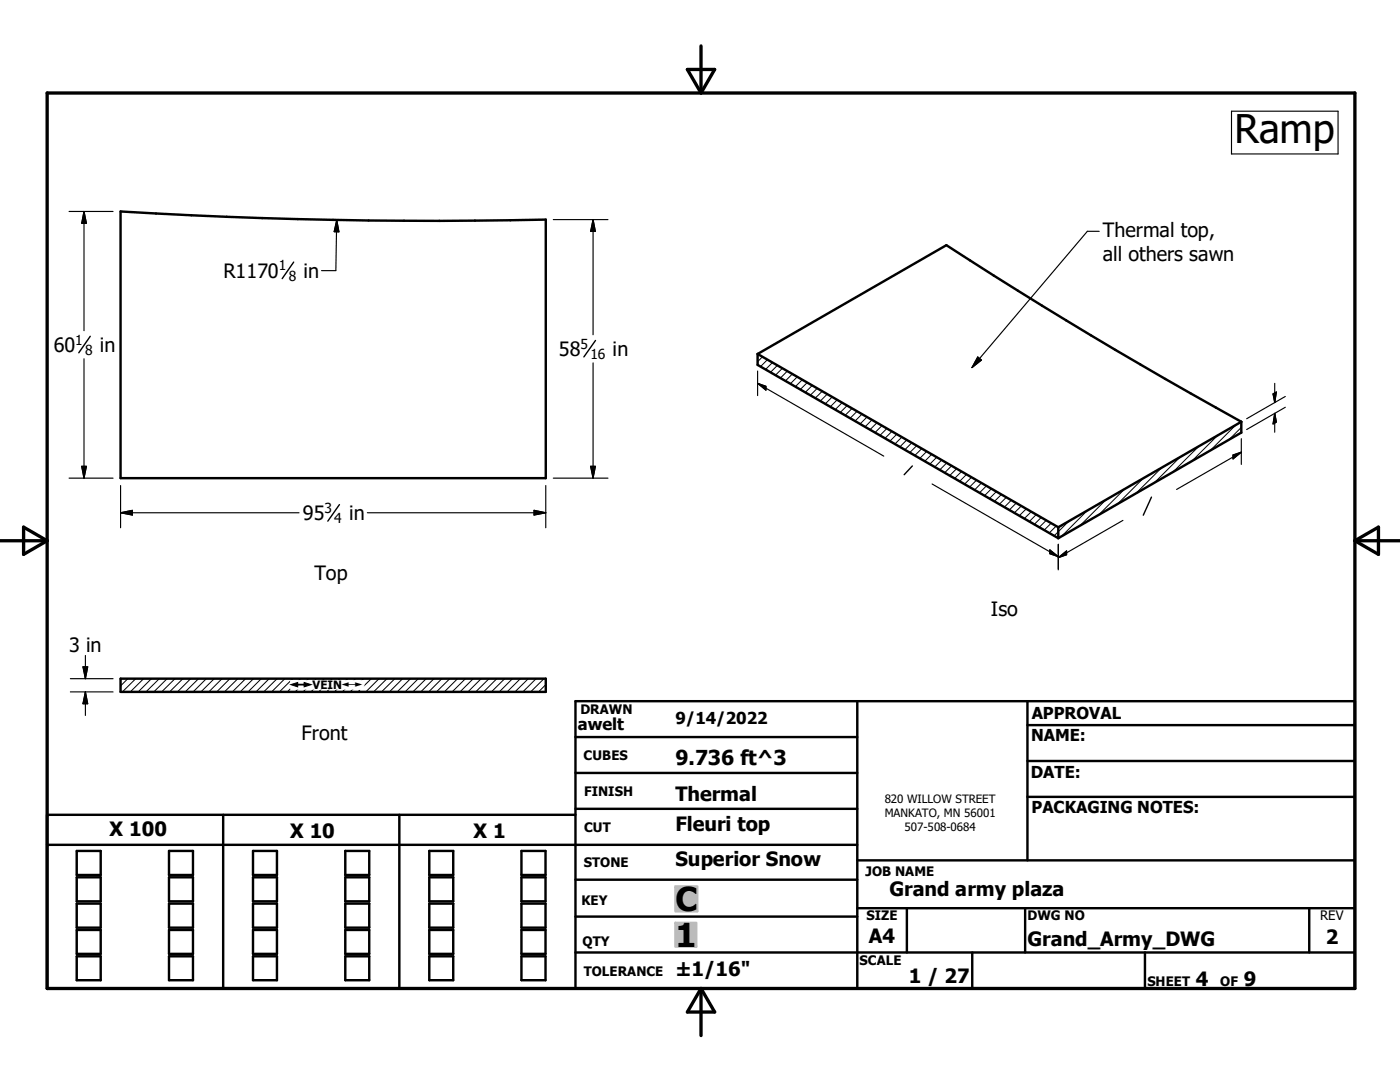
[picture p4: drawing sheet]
<svg xmlns="http://www.w3.org/2000/svg" width="279mm" height="216mm" viewBox="0 0 279 216" stroke-linecap="round" stroke-linejoin="round" font-family="sans-serif">
<g fill="none" stroke="#000" stroke-width=".48">
<path d="M24.1 42.2a1043.9 1043.9 0 0 0 84.8 1.6v51.6h-84.8zM151.2 70.6v2.2l60 34.6M151.2 70.6l60 34.6M151.2 70.6l37.7-21.7a961.8 961.8 0 0 0 58.8 35.3M247.7 84.2v2.1l-36.5 21.1M247.7 84.2l-36.5 21M211.2 105.2v2.2M24.1 135.4h84.8v2.7h-84.8zM171.1 139.9v57.3M205 139.9v31.8M114.8 147.1h56.3M114.8 154.2h56.3"/>
<path d="M205 159h65.4M205 144.7h65.4M205 151.8h65.4M9.4 168.6h161.7M15.3 169.8h4.8v4.8h-4.8zM15.3 175.1h4.8v4.8h-4.8zM33.7 169.8h4.8v4.8h-4.8zM33.7 175.1h4.8v4.8h-4.8zM44.5 162.6v34.6M50.5 169.8h4.8v4.8h-4.8zM50.5 175.1h4.8v4.8h-4.8zM68.9 169.8h4.8v4.8h-4.8z"/>
<path d="M68.9 175.1h4.8v4.8h-4.8zM79.7 162.6v34.6M85.7 169.8h4.8v4.8h-4.8zM85.7 175.1h4.8v4.8h-4.8zM104.1 169.8h4.8v4.8h-4.8zM104.1 175.1h4.8v4.8h-4.8zM114.8 162.6h-105.4v34.6h261v-57.3h-155.6v57.3M114.8 175.5h56.3M114.8 161.4h56.3M171.1 171.7h99.3M15.3 180.3h4.8v4.8h-4.8zM15.3 185.6h4.8v4.7h-4.8z"/>
<path d="M15.3 190.8h4.8v4.8h-4.8zM33.7 185.6h4.8v4.7h-4.8zM33.7 190.8h4.8v4.8h-4.8zM33.7 180.3h4.8v4.8h-4.8zM50.5 185.6h4.8v4.7h-4.8zM50.5 190.8h4.8v4.8h-4.8zM50.5 180.3h4.8v4.8h-4.8zM68.9 185.6h4.8v4.7h-4.8zM68.9 190.8h4.8v4.8h-4.8zM68.9 180.3h4.8v4.8h-4.8zM85.7 185.6h4.8v4.7h-4.8zM85.7 190.8h4.8v4.8h-4.8z"/>
<path d="M85.7 180.3h4.8v4.8h-4.8zM104.1 185.6h4.8v4.7h-4.8zM104.1 190.8h4.8v4.8h-4.8zM104.1 180.3h4.8v4.8h-4.8zM114.8 182.9h56.3M114.8 190.1h155.6M171.1 181.2h99.3M181 181.2v8.9M194 190.1v7.1M204.6 181.2v8.9M228.5 190.1v7.1M261.3 181.2v8.9"/>
</g>
<g fill="none" stroke="#000" stroke-width=".2">
<path d="M152.2 71.2l-1 1M153.2 71.8l-1.4 1.3M154.1 72.4l-1.3 1.3M155.1 72.9l-1.3 1.4M156.1 73.5l-1.3 1.4M157.1 74.1l-1.3 1.3M158.1 74.6l-1.4 1.4M159.1 75.2l-1.4 1.4M160.1 75.8l-1.4 1.4M161.1 76.3l-1.4 1.4M162.1 76.9l-1.4 1.4M163.1 77.5l-1.4 1.4"/>
<path d="M164.1 78.1l-1.4 1.3M165.1 78.7l-1.4 1.3M166.1 79.2l-1.4 1.4M167.1 79.8l-1.4 1.4M168.1 80.4l-1.4 1.3M169.1 80.9l-1.4 1.4M170 81.5l-1.3 1.4M171 82.1l-1.3 1.4M172 82.6l-1.3 1.4M173 83.2l-1.4 1.4M174 83.8l-1.4 1.4M175 84.4l-1.4 1.3"/>
<path d="M176 84.9l-1.4 1.4M177 85.5l-1.4 1.4M178 86.1l-1.4 1.4M179 86.7l-1.4 1.3M180 87.2l-1.4 1.4M181 87.8l-1.4 1.4M182 88.4l-1.4 1.3M182.9 88.9l-1.3 1.4M184 89.5l-1.4 1.4M185 90.1l-1.4 1.4M185.9 90.7l-1.3 1.3M186.9 91.2l-1.3 1.4"/>
<path d="M187.9 91.8l-1.3 1.4M188.9 92.4l-1.4 1.4M189.9 92.9l-1.4 1.4M190.9 93.5l-1.4 1.4M191.9 94.1l-1.4 1.4M192.9 94.7l-1.4 1.3M193.9 95.2l-1.4 1.4M194.9 95.8l-1.4 1.4M195.9 96.4l-1.4 1.4M196.9 97l-1.4 1.3M197.9 97.5l-1.4 1.4M198.8 98.1l-1.3 1.4"/>
<path d="M199.8 98.7l-1.3 1.4M200.8 99.2l-1.3 1.4M201.8 99.8l-1.4 1.4M220.7 99.7l-5.1 5.2M224.4 97.6l-5.1 5.1M228.1 95.5l-5.1 5.1M231.8 93.3l-5.1 5.2M235.5 91.2l-5.1 5.1M239.3 89l-5.2 5.2M243 86.9l-5.2 5.1M246.7 84.8l-5.2 5.1M247.7 85.3l-2.5 2.5"/>
<path d="M202.8 100.4l-1.4 1.4M203.8 101l-1.4 1.3M204.8 101.5l-1.4 1.4M205.8 102.1l-1.4 1.4M206.8 102.7l-1.4 1.4M207.8 103.3l-1.4 1.3M208.8 103.8l-1.4 1.4M209.8 104.4l-1.4 1.4M210.8 105l-1.4 1.4M213.3 104l-2.9 2.9M217 101.9l-5.1 5.1M25.5 135.4l-1.4 1.5"/>
<path d="M27.1 135.4l-2.7 2.7M28.7 135.4l-2.7 2.7M30.2 135.4l-2.6 2.7M31.8 135.4l-2.7 2.7M33.3 135.4l-2.6 2.7M34.9 135.4l-2.6 2.7M36.5 135.4l-2.7 2.7M38.1 135.4l-2.7 2.7M39.6 135.4l-2.6 2.7M41.2 135.4l-2.7 2.7M42.8 135.4l-2.7 2.7M44.3 135.4l-2.6 2.7"/>
<path d="M45.9 135.4l-2.7 2.7M47.5 135.4l-2.7 2.7M49 135.4l-2.6 2.7M50.6 135.4l-2.7 2.7M52.1 135.4l-2.6 2.7M53.7 135.4l-2.6 2.7M55.3 135.4l-2.7 2.7M56.9 135.4l-2.7 2.7M58.4 135.4l-2.6 2.7M60 135.4l-2.7 2.7M61.6 135.4l-2.7 2.7M63.1 135.4l-2.6 2.7"/>
<path d="M64.7 135.4l-2.7 2.7M66.3 135.4l-2.7 2.7M67.8 135.4l-2.6 2.7M69.4 135.4l-2.7 2.7M71 135.4l-2.7 2.7M72.5 135.4l-2.6 2.7M74.1 135.4l-2.7 2.7M75.6 135.4l-2.6 2.7M77.2 135.4l-2.6 2.7M78.8 135.4l-2.7 2.7M80.4 135.4l-2.7 2.7M81.9 135.4l-2.6 2.7"/>
<path d="M83.5 135.4l-2.7 2.7M85.1 135.4l-2.7 2.7M86.6 135.4l-2.6 2.7M88.2 135.4l-2.7 2.7M89.8 135.4l-2.7 2.7M91.3 135.4l-2.6 2.7M92.9 135.4l-2.7 2.7M94.4 135.4l-2.6 2.7M96 135.4l-2.6 2.7M97.6 135.4l-2.7 2.7M99.2 135.4l-2.7 2.7M100.7 135.4l-2.6 2.7"/>
<path d="M102.3 135.4l-2.7 2.7M103.9 135.4l-2.7 2.7M105.4 135.4l-2.6 2.7M107 135.4l-2.7 2.7M108.6 135.4l-2.7 2.7M108.9 136.6l-1.4 1.5"/>
</g>
<path d="M9.4 18.6h261v178.6h-261zM137.2 13.9h5.4l-2.7 4.7zM139.9 9.2v9.4M0 107.9h9.4M4.7 105.2l4.7 2.7-4.7 2.7zM270.4 107.9h9M270.4 107.9l4.7-2.7v5.4zM139.9 197.2v9.4M139.9 197.2l2.7 4.7h-5.4z" fill="none" stroke="#000" stroke-width=".66"/>
<g fill="#c0c0c0" stroke="#c0c0c0" stroke-width=".48">
<path d="M134.8 184.1h4.2v4.8z"/>
<path d="M134.8 184.1l4.2 4.8h-4.2z"/>
<path d="M134.8 176.9h4.4v5z"/>
<path d="M134.8 176.9l4.4 5h-4.4z"/>
</g>
<path d="M58.6 52.3l-2.3 3.3M18 67.1l-2.3 3.3M118.8 67.9l-2.3 3.3M182.1 93l-1.6 1.7M229.8 99.2l-1.6 3.6M67.7 100.7l-2.3 3.3" fill="none" stroke="#000" stroke-width=".28"/>
<g fill="none" stroke="#000" stroke-width=".23">
<path d="M245.8 22.2h21.2v8.5h-21.2zM13.8 42.2h8.8M16.8 42.2v23.8M16.8 42.2l.4 2.4h-.9zM67.2 43.9l-.2 10.1h-2.8M67.2 43.9l.4 2.4-.9-.1zM110.4 43.8h10.9M118.4 43.8v23M118.4 43.8l.4 2.4h-.9zM219.4 46.2h-2.4l-23 27.1M16.8 71.6v23.8M118.4 72.4v23"/>
<path d="M151.2 76.5l25.2 14.5M151.2 76.5l1.7 .6v.7zM151.2 74v4.9M195.1 71.2l.8 .6-1.9 1.5zM254.1 78.6l.6-.4-.3 2.1zM254.4 76.5v3.8M256.5 79.1l-7.7 4.5M13.8 95.4h8.8M16.3 93h.9l-.4 2.4zM24.1 96.9v8.4M108.9 96.9v8.4M110.4 95.4h10.9"/>
<path d="M117.9 93h.9l-.4 2.4zM186 96.6l25.2 14.5M246.1 90.8l1.6-.6-1.6 1.4zM247.7 90.2l-12.9 7.5M247.7 87.5v5.2M254.4 82.5v3.7M254.4 82.5l.3 1.7-.6 .4zM256.5 81.3l-7.7 4.4M24.1 102.3h35.6M24.1 102.3l2.3-.5v1zM73.3 102.3h35.6M106.6 101.8l2.3 .5-2.3 .5z"/>
<path d="M209.5 109.7l1.7 1.4-1.7-.6zM211.2 108.6v5.1M211.2 111.3l1.7-1.4v.8zM224.1 103.8l-12.9 7.5M14 138.1h8.6M14 135.4h8.6M16.6 133.1h.9l-.5 2.3zM17 130.8v4.6M17 138.1v4.7M17 138.1l.5 2.3h-.9z"/>
</g>
<g fill="#000" stroke="#000" stroke-width=".23">
<path d="M16.8 42.2l.4 2.4h-.9zM67.2 43.9l.4 2.4-.9-.1zM118.4 43.8l.4 2.4h-.9zM151.2 76.5l1.7 .6v.7zM195.1 71.2l.8 .6-1.9 1.5zM254.1 78.6l.6-.4-.3 2.1zM16.3 93h.9l-.4 2.4zM117.9 93h.9l-.4 2.4zM246.1 90.8l1.6-.6-1.6 1.4zM254.4 82.5l.3 1.7-.6 .4zM24.1 102.3l2.3-.5v1zM106.6 101.8l2.3 .5-2.3 .5z"/>
<path d="M209.5 109.7l1.7 1.4-1.7-.6zM211.2 111.3l1.7-1.4v.8zM16.6 133.1h.9l-.5 2.3zM17 138.1l.5 2.3h-.9z"/>
</g>
<g fill="#fff" stroke="#fff" stroke-width=".23">
<path d="M58 135.8h14.6v1.7z"/>
<path d="M58 135.8l14.6 1.7h-14.6z"/>
</g>
<text font-size="7.9" x="246.4" y="28.5">Ramp</text>
<g font-size="6.6">
<text x="134.8" y="181.7">C</text>
<text x="134.8" y="188.9">1</text>
</g>
<text font-size="4.1" x="134.8" y="152.7">9.736 ft^3</text>
<g font-size="3.9">
<text x="220.1" y="47.3">Thermal top,</text>
<text x="220.1" y="52">all others sawn</text>
<text x="44.6" y="55.4">R1170</text>
<text x="60.6" y="55.4">in</text>
<text x="10.8" y="70.2">60</text>
<text x="19.9" y="70.2">in</text>
<text x="111.5" y="71">58</text>
<text x="122.3" y="71">in</text>
<text x="60.5" y="103.8">95</text>
<text x="69.7" y="103.8">in</text>
<text x="62.7" y="115.7">Top</text>
<text x="197.7" y="123">Iso</text>
<text x="13.8" y="130">3 in</text>
<text x="60.2" y="147.6">Front</text>
<text x="134.8" y="159.8">Thermal</text>
<text x="21.9" y="166.8">X 100</text>
<text x="57.9" y="167.1">X 10</text>
<text x="94.5" y="167.2">X 1</text>
<text x="134.8" y="165.9">Fleuri top</text>
<text x="134.8" y="172.8">Superior Snow</text>
<text x="177.5" y="178.8">Grand army plaza</text>
<text x="173.4" y="188.3">A4</text>
<text x="205.1" y="188.8">Grand_Army_DWG</text>
<text x="264.6" y="188.3">2</text>
<text x="134.8" y="194.8">±1/16&quot;</text>
<text x="181.4" y="196.1">1 / 27</text>
<text x="238.7" y="196.7">4</text>
<text x="248.2" y="196.7">9</text>
</g>
<g font-size="3.3">
<text x="205.9" y="143.6">APPROVAL</text>
<text x="115.3" y="145.6">awelt</text>
<text x="134.8" y="144.5">9/14/2022</text>
<text x="205.8" y="147.9">NAME:</text>
<text x="205.7" y="155.1">DATE:</text>
<text x="205.9" y="162.1">PACKAGING NOTES:</text>
</g>
<g font-size="2.8">
<text x="55.6" y="53.9">1</text>
<text x="57.6" y="56">8</text>
<text x="15" y="68.8">1</text>
<text x="17" y="70.8">8</text>
<text x="115.8" y="69.6">5</text>
<text x="117.8" y="71.6">16</text>
<text x="64.8" y="102.4">3</text>
<text x="66.7" y="104.4">4</text>
</g>
<g font-size="2.6">
<text x="115.8" y="142.4">DRAWN</text>
<text x="116.5" y="151.6">CUBES</text>
<text x="116.6" y="158.8">FINISH</text>
<text x="116.6" y="166.1">CUT</text>
<text x="116.5" y="173">STONE</text>
<text x="172.8" y="174.7">JOB NAME</text>
<text x="116" y="180.7">KEY</text>
<text x="172.9" y="183.6">SIZE</text>
<text x="205.1" y="183.6">DWG NO</text>
<text x="263.5" y="183.6">REV</text>
<text x="116.2" y="188.8">QTY</text>
<text x="116.5" y="194.7">TOLERANCE</text>
<text x="171.5" y="192.5">SCALE</text>
<text x="229" y="196.7">SHEET</text>
<text x="243.5" y="196.7">OF</text>
</g>
<g font-size="2.3">
<text x="62.4" y="137.5">VEIN</text>
<text x="176.6" y="160.3">820 WILLOW STREET</text>
<text x="176.6" y="163">MANKATO, MN 56001</text>
<text x="180.5" y="165.8">507-508-0684</text>
</g>
<g font-size="1.8">
<text x="58" y="137.5">#</text>
<text x="68.2" y="137.5">#</text>
</g>
</svg>
